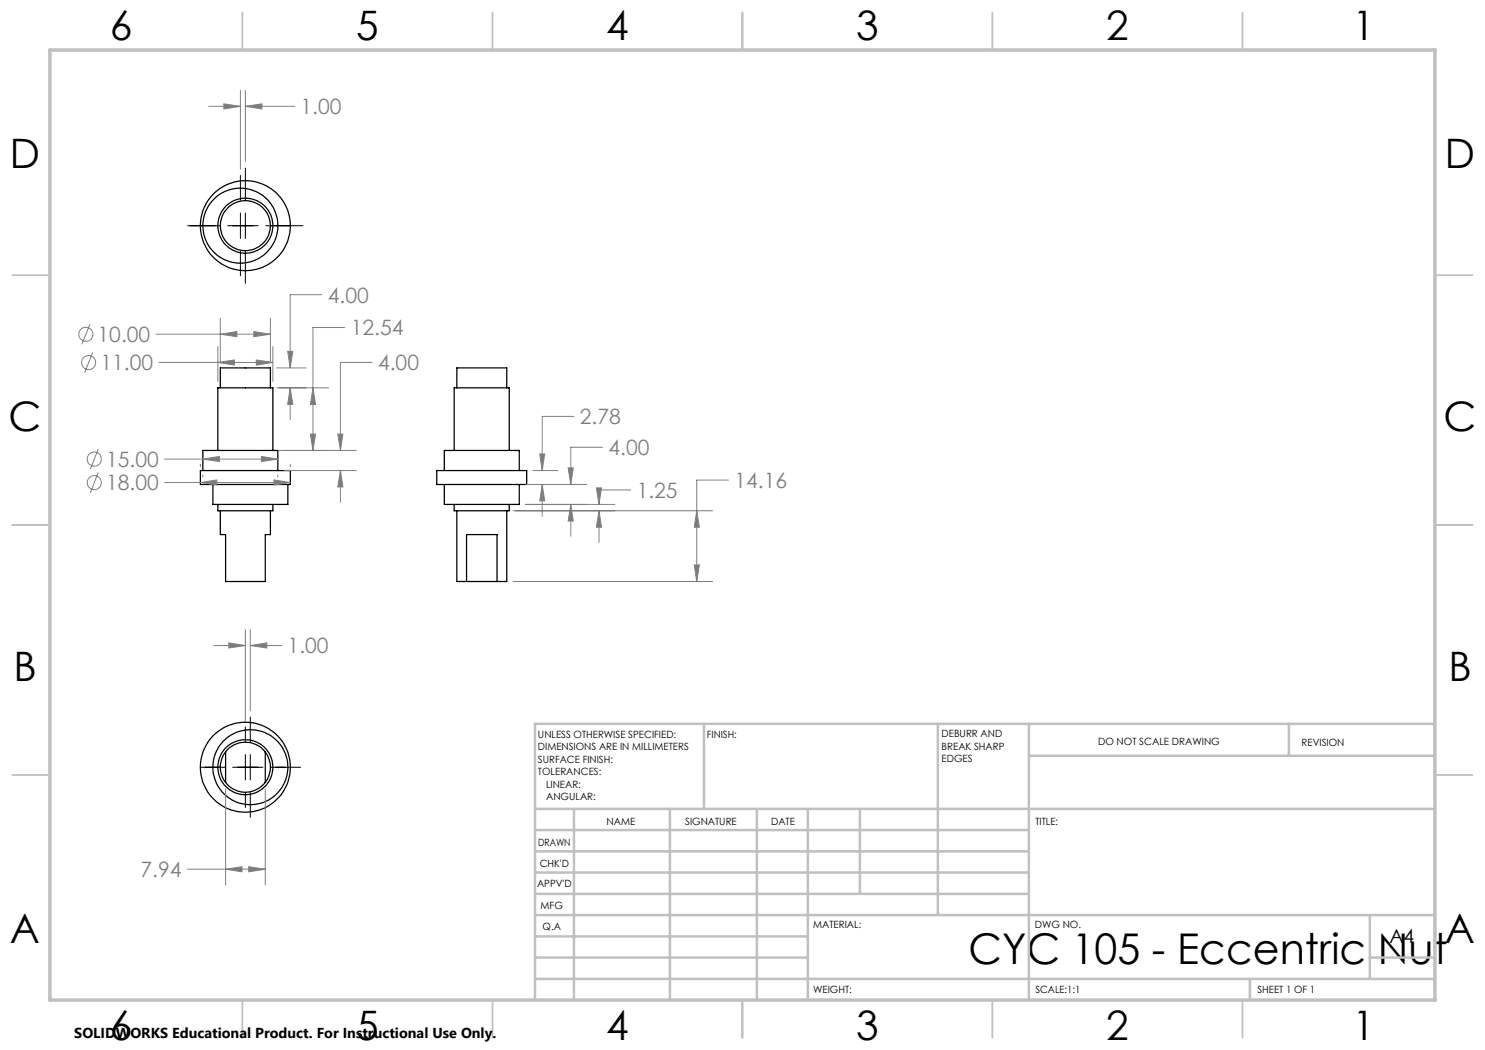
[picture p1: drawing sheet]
<svg xmlns="http://www.w3.org/2000/svg" width="297mm" height="210mm" viewBox="0 0 297 210" stroke-linecap="round" stroke-linejoin="round" font-family="sans-serif">
<g fill="none" stroke="#000" stroke-width=".25">
<path d="M44.1 77.6v-4h10v4M91.4 77.6v-4h10v4M40.1 94.1h18v2.8h-18zM40.6 94.1v-4h15v4M42.6 96.9v4h15v-4M43.6 90.1v-12.5h11v12.5M87.3 94.1h18v2.8h-18zM88.9 96.9v4h15v-4M88.9 94.1v-4h15v4M90.8 90.1v-12.5h11v12.5M43.6 100.9v1.3h11v-1.3M44.1 102.2v4.7h1v9.4h8v-9.4h1v-4.7"/>
<path d="M90.8 100.9v1.3h11v-1.3M91.4 102.2v14.1h1.9M93.3 116.3v-9.4h6.1v9.4M93.3 116.3h6.1M101.4 102.2v14.1h-2M45.1 150.4a5 5 0 0 1 8 0M45.1 156.5a5 5 0 0 0 8 0M45.1 150.4a4.9 4.9 0 0 0 0 6.1M45.1 150.4v6.1M53.1 150.4a5 5 0 0 1 0 6.1M53.1 150.4v6.1"/>
<circle cx="48.1" cy="45.1" r="7.5"/>
<circle cx="49.1" cy="45.1" r="9"/>
<circle cx="49.1" cy="45.1" r="5.5"/>
<circle cx="49.1" cy="45.1" r="5"/>
<circle cx="49.1" cy="153.4" r="9"/>
<circle cx="49.1" cy="153.4" r="5.5"/>
<circle cx="50.1" cy="153.4" r="7.5"/>
</g>
<g fill="none" stroke="#808080" stroke-width=".2">
<path d="M48.1 18.1v15.7M49.1 18.1v14.2M41.7 21.3h6.4M44.8 20.8l3.3 .5-3.3 .5zM49.1 21.3l3.3-.5v1zM49.1 21.3h9.8M64.4 58.9h-6.4v14.7M18 64.8l-1.6 4.1M18.5 70.5l-1.6 4M31.2 66.8h22.9M31.8 72.5h22.8M43.6 72.5l3.3-.5v1z"/>
<path d="M43.6 69.3v7M44.1 66.8l3.3-.5v1zM44.1 63.7v8.6M50.8 66.3l3.3 .5-3.3 .5zM51.3 72l3.3 .5-3.3 .5zM54.1 63.7v8.6M54.6 69.3v7M55.4 77.6h10.4M55.4 73.6h5.8M57.5 70.3h1.1l-.6 3.3zM58 77.6l.6 3.3h-1.1zM58 77.6v6.3"/>
<path d="M62.6 77.6l.5 3.3h-1zM68.9 65.5h-6.3v24.6M74.4 72.5h-6.3v17.6M19.6 89.8l-1.5 4M19.6 94.5l-1.5 4.1M32.9 91.8h22.7M32.9 96.5h25.2M40.1 96.5l3.3-.5v1zM40.1 92.8v.5M40.6 91.8l3.3-.5v1zM40.6 95v.4M52.3 91.3l3.3 .5-3.3 .5z"/>
<path d="M54.8 96l3.3 .5-3.3 .5zM55.6 95v.4M55.8 90.1h15.5M56.8 94.1h14.5M58.1 92.8v.5M62.1 86.8h1l-.5 3.3zM67.6 86.8h1l-.5 3.3zM68.1 94.1l.5 3.3h-1zM68.1 94.1v6.4M105.1 96.9h12.2M106.6 94.1h5M107.9 90.8h1l-.5 3.3z"/>
<path d="M108.4 96.9l.5 3.3h-1zM108.4 96.9v6.3M113.6 93.6h1.1l-.5 3.3zM114.8 83.3h-6.4v10.8M119.3 97.6h1l-.5 3.3zM120.5 89.5h-6.3v7.4M126.2 98h-6.4v2.9M145.7 96h-6.4v20.3M102.6 102.2h39.9M102.6 116.3h39.9M105.1 100.9h17.9M114.2 100.9l.5 3.3h-1.1z"/>
<path d="M114.2 100.9v6.3M119.8 102.2l.5 3.2h-1zM119.8 102.2v6.3M138.9 113h1l-.6 3.3zM139.3 102.2l.6 3.2h-1zM42.7 129.1h6.4M45.8 128.6l3.3 .5-3.3 .5zM49.1 125.9v18.2M50.1 129.1l3.3-.5v1zM50.1 125.9v16.2M50.1 129.1h6.2M45.1 157.8v19.2"/>
<path d="M53.1 157.8v19.2M37.5 173.8h15.6M45.1 173.8l3.3-.5v1.1zM49.7 173.3l3.4 .5-3.4 .6z"/>
<circle cx="17.2" cy="66.9" r="1.41"/>
<circle cx="17.7" cy="72.5" r="1.41"/>
<circle cx="18.9" cy="96.5" r="1.41"/>
<circle cx="18.9" cy="91.8" r="1.41"/>
</g>
<g fill="none" stroke="#000" stroke-width=".2">
<path d="M48.1 35.1v5M49.1 33.6v6.5M37.5 45.1h6.5M45.5 45.1h6.1M48.1 42.6v5.1M48.1 50.2v5M49.1 42.6v5.1M49.1 50.2v6.5M53.2 45.1h7.4M40 153.4h5M46.5 153.4h6.1M49.1 145.4v3"/>
<path d="M49.1 150.9v5.1M49.1 158.5v3M50.1 143.4v5M50.1 150.9v5.1M50.1 158.5v5M54.2 153.4h5.9"/>
</g>
<g fill="none" stroke="#c0c0c0" stroke-width=".35">
<path d="M48.5 2.5v7.5M98.5 2.5v7.5M148.5 2.5v7.5M198.5 2.5v7.5M248.5 2.5v7.5M2.5 55h7.5M287 55h7.5M2.5 105h7.5M287 105h7.5M2.5 155h7.5M287 155h7.5M48.5 200v7.5"/>
<path d="M98.5 200v7.5M148.5 200v7.5M198.5 200v7.5M248.5 200v7.5"/>
</g>
<g fill="none" stroke="#c0c0c0" stroke-width=".5">
<path d="M140.8 144.8v17M187.6 144.8v38.2M205.8 144.8v55.2M205.8 151.2h81.2M257.8 144.8v6.4M287 144.8h-180v55.2M107 161.8h180M107 178.8h98.8M107 174.5h98.8M107 170.3h98.8M107 166h98.8M114.8 161.8v38.2"/>
<path d="M134 161.8v38.2M151.4 161.8v38.2M161.6 161.8v38.2M172 161.8v17M107 195.8h180M107 191.5h54.6M107 187.3h54.6M107 183h180M250 195.8v4.2M274 191.5h13M274 183v12.8"/>
</g>
<path d="M10 10h277v190h-277z" fill="none" stroke="#c0c0c0" stroke-width=".7"/>
<path d="M44.1 66.8l3.3-.5v1zM50.8 66.3l3.3 .5-3.3 .5zM51.3 72l3.3 .5-3.3 .5zM43.6 72.5l3.3-.5v1zM40.6 91.8l3.3-.5v1zM52.3 91.3l3.3 .5-3.3 .5zM40.1 96.5l3.3-.5v1zM54.8 96l3.3 .5-3.3 .5zM58 77.6l.6 3.3h-1.1zM57.5 70.3h1.1l-.6 3.3zM62.1 86.8h1l-.5 3.3zM62.6 77.6l.5 3.3h-1zM68.1 94.1l.5 3.3h-1zM67.6 86.8h1l-.5 3.3zM108.4 96.9l.5 3.3h-1zM107.9 90.8h1l-.5 3.3zM114.2 100.9l.5 3.3h-1.1zM113.6 93.6h1.1l-.5 3.3zM119.8 102.2l.5 3.2h-1zM119.3 97.6h1l-.5 3.3zM138.9 113h1l-.6 3.3zM139.3 102.2l.6 3.2h-1zM50.1 129.1l3.3-.5v1zM45.8 128.6l3.3 .5-3.3 .5zM45.1 173.8l3.3-.5v1.1zM49.7 173.3l3.4 .5-3.4 .6zM44.8 20.8l3.3 .5-3.3 .5zM49.1 21.3l3.3-.5v1z" fill="#808080"/>
<text font-size="8.5" x="193.7" y="192.7">CYC 105 - Eccentric Nut</text>
<g font-size="8.1">
<text x="22" y="8">6</text>
<text x="71.2" y="8">5</text>
<text x="121.2" y="8">4</text>
<text x="171.2" y="8">3</text>
<text x="221.2" y="8">2</text>
<text x="270.5" y="8">1</text>
<text x="2" y="33.6">D</text>
<text x="289" y="33.6">D</text>
<text x="1.7" y="86.1">C</text>
<text x="288.7" y="86.1">C</text>
<text x="2.7" y="136.1">B</text>
<text x="289.7" y="136.1">B</text>
<text x="2" y="188.6">A</text>
<text x="289" y="188.6">A</text>
<text x="22" y="208">6</text>
<text x="71.2" y="208">5</text>
<text x="121.2" y="208">4</text>
<text x="171.2" y="208">3</text>
<text x="221.2" y="208">2</text>
<text x="270.5" y="208">1</text>
</g>
<g font-size="4.2" fill="#808080">
<text x="60.1" y="22.9">1.00</text>
<text x="65.6" y="60.5">4.00</text>
<text x="19.5" y="68.4">10.00</text>
<text x="70.1" y="67.1">12.54</text>
<text x="20.1" y="74.1">11.00</text>
<text x="75.6" y="74.1">4.00</text>
<text x="116" y="84.9">2.78</text>
<text x="21.2" y="93.4">15.00</text>
<text x="121.7" y="91.1">4.00</text>
<text x="21.2" y="98.1">18.00</text>
<text x="127.3" y="99.6">1.25</text>
<text x="146.9" y="97.6">14.16</text>
<text x="57.5" y="130.7">1.00</text>
<text x="28.1" y="175.4">7.94</text>
</g>
<text font-size="3.9" x="277.9" y="188.5">A4</text>
<text font-size="2.9" x="14.9" y="207.6">SOLIDWORKS Educational Product. For Instructional Use Only.</text>
<g font-size="2">
<text x="107.6" y="147.6">UNLESS OTHERWISE SPECIFIED:</text>
<text x="141.4" y="147.6">FINISH:</text>
<text x="188.3" y="147.5">DEBURR AND</text>
<text x="188.3" y="150">BREAK SHARP</text>
<text x="219.6" y="149">DO NOT SCALE DRAWING</text>
<text x="260.3" y="149.2">REVISION</text>
<text x="107.6" y="150.1">DIMENSIONS ARE IN MILLIMETERS</text>
<text x="107.6" y="152.6">SURFACE FINISH:</text>
<text x="107.6" y="155.1">TOLERANCES:</text>
<text x="188.3" y="152.5">EDGES</text>
<text x="109.2" y="157.6">LINEAR:</text>
<text x="109.2" y="160.1">ANGULAR:</text>
<text x="121.3" y="165">NAME</text>
<text x="137" y="164.9">SIGNATURE</text>
<text x="154.2" y="164.9">DATE</text>
<text x="207.1" y="164.9">TITLE:</text>
<text x="107.6" y="169.1">DRAWN</text>
<text x="107.9" y="173.3">CHK'D</text>
<text x="107.4" y="177.4">APPV'D</text>
<text x="108.1" y="181.8">MFG</text>
<text x="108.5" y="186">Q.A</text>
<text x="162.6" y="185.5">MATERIAL:</text>
<text x="207" y="185.5">DWG NO.</text>
<text x="162.6" y="198.5">WEIGHT:</text>
<text x="207.1" y="198.6">SCALE:1:1</text>
<text x="251.5" y="198.6">SHEET 1 OF 1</text>
</g>
</svg>
